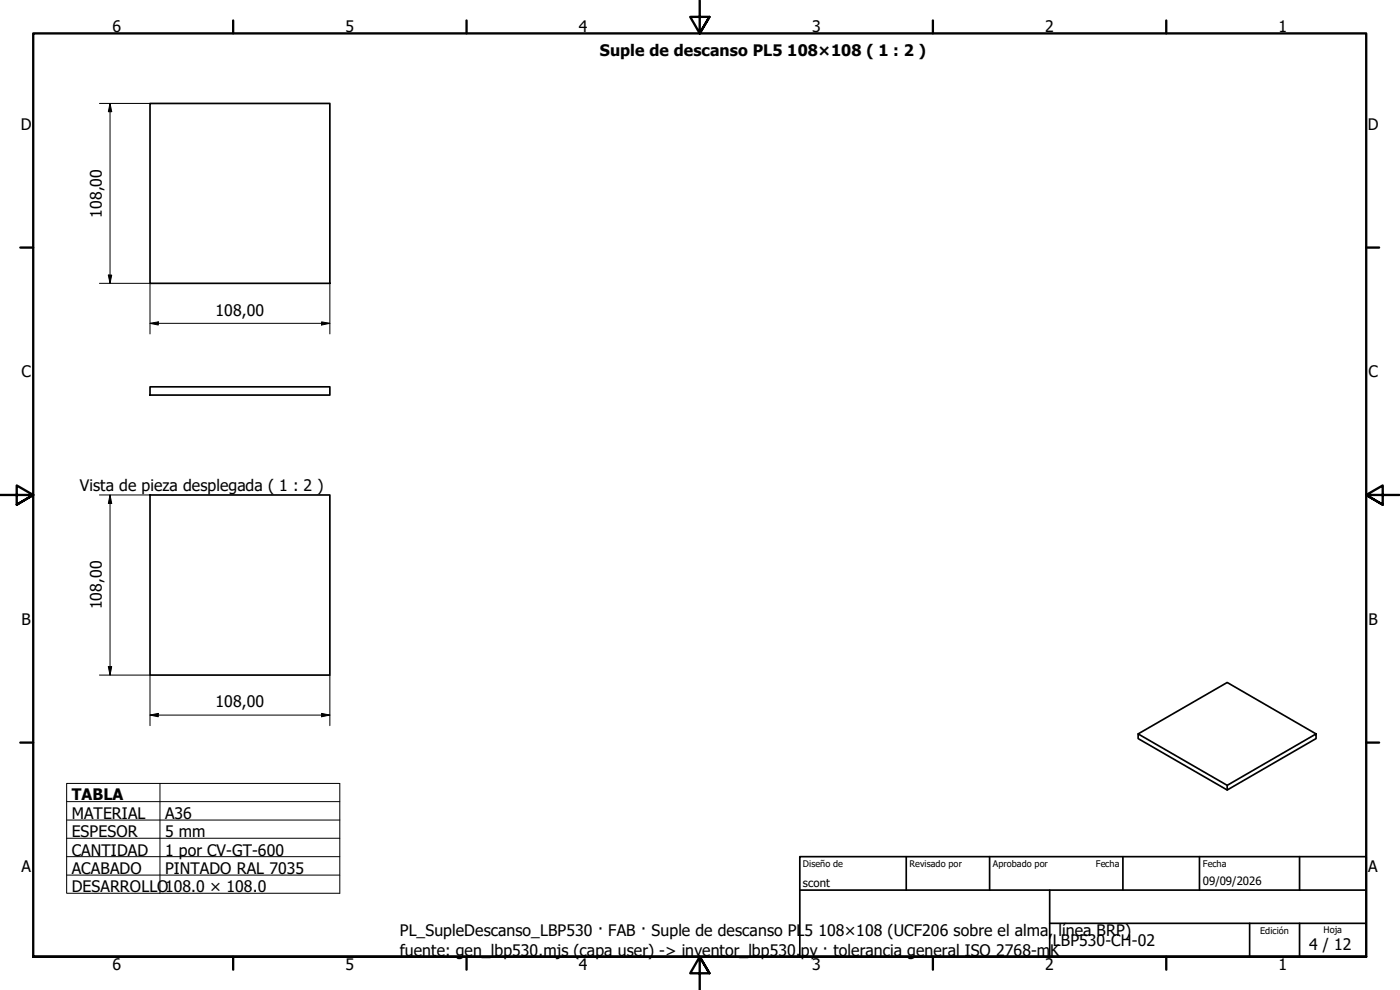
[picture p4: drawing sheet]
<svg xmlns="http://www.w3.org/2000/svg" width="420mm" height="297mm" viewBox="0 0 420 297" stroke-linecap="round" stroke-linejoin="round" font-family="sans-serif">
<!-- layer: Visible (ISO) -->
<path d="M45 31h54v54h-54zM45 116.1h54v2.4h-54zM45 148.5h54v54.1h-54zM341.6 220.2l26.7-15.4 26.7 15.4M368.3 235.6l26.7-15.4v1.4l-26.7 15.4zM368.3 235.6l-26.7-15.4v1.4l26.7 15.4" fill="none" stroke="#000" stroke-width=".51"/>
<!-- layer: Borde (ISO) -->
<g fill="none" stroke="#000" stroke-width=".7">
<path d="M70 6.1v3.9M140 6.1v3.9M210 0v10l-2.9-4.9h5.8l-2.9 4.9 2.9-4.9M280 6.1v3.9M350 6.1v3.9M6.1 74.3h3.9M410 74.3h3.9M0 148.5h10l-5-2.8v5.7l5-2.9-5 2.9M420 148.5h-10l5-2.8v5.7l-5-2.9 5 2.9M6.1 222.8h3.9M410 222.8h3.9M10 287.1v-277.1h400v277.1h-400h400"/>
<path d="M70 287.1v3.8M140 287.1v3.8M212.9 292l-2.9-4.9 2.9 4.9h-5.8l2.9-4.9v9.9M280 287.1v3.8M350 287.1v3.8"/>
</g>
<path d="M240 257h170v30.1h-170zM272 257v10.1M297 257v10.1M337 257v10.1M360 257v10.1M390 257v10.1M240 267.1h170M315 277h95M315 267.1v20M375 277v10.1M390 277v10.1" fill="none" stroke="#000" stroke-width=".51"/>
<path d="M20 235.1h82v32.9h-82zM48 235.1v32.9M20 240.5h82M20 246h82M20 251.5h82M20 257h82M20 262.6h82" fill="none" stroke="#000" stroke-width=".3"/>
<!-- layer: Cota (ISO) -->
<g fill="none" stroke="#000" stroke-width=".3">
<path d="M29.8 31h15.2M33 31l.5 2.5h-1zM33 31v54M29.8 85h15.2v15.2M32.5 82.5h1l-.5 2.5zM45 97l2.5-.4v.9zM45 97h54M96.5 96.6l2.5 .4-2.5 .5zM99 85v15.2M29.8 148.5h15.2M33 148.5l.5 2.6h-1zM33 148.5v54.1"/>
<path d="M29.8 202.6h15.2v15.1M32.5 200h1l-.5 2.6zM45 214.6l2.5-.6v1.1zM45 214.6h54M96.5 214l2.5 .6-2.5 .5zM99 202.6v15.1"/>
</g>
<path d="M33 31l.5 2.5h-1zM32.5 82.5h1l-.5 2.5zM45 97l2.5-.4v.9zM96.5 96.6l2.5 .4-2.5 .5zM33 148.5l.5 2.6h-1zM32.5 200h1l-.5 2.6zM45 214.6l2.5-.6v1.1zM96.5 214l2.5 .6-2.5 .5z" fill="#000"/>
<g font-size="4.8">
<text x="33.7" y="9.6">6</text>
<text x="103.7" y="9.6">5</text>
<text x="173.7" y="9.6">4</text>
<text x="243.7" y="9.6">3</text>
<text x="313.7" y="9.6">2</text>
<text x="383.7" y="9.6">1</text>
<text x="180" y="16.7">Suple de descanso PL5</text>
<text x="236.3" y="16.7">108×108 ( 1 : 2 )</text>
<text x="6.2" y="38.9">D</text>
<text x="410.5" y="38.9">D</text>
<text x="30.6" y="65.3" transform="rotate(-90 30.6 65.3)">108,00</text>
<text x="64.7" y="94.7">108,00</text>
<text x="6.4" y="113.1">C</text>
<text x="410.7" y="113.1">C</text>
<text x="24" y="147.2">Vista de pieza desplegada ( 1 : 2 )</text>
<text x="30.6" y="182.8" transform="rotate(-90 30.6 182.8)">108,00</text>
<text x="6.4" y="187.4">B</text>
<text x="410.7" y="187.4">B</text>
<text x="64.7" y="212.1">108,00</text>
<text x="21.5" y="240.1">TABLA</text>
<text x="21.5" y="245.7">MATERIAL</text>
<text x="49.5" y="245.7">A36</text>
<text x="21.5" y="251.2">ESPESOR</text>
<text x="49.5" y="251.1">5 mm</text>
<text x="21.5" y="256.7">CANTIDAD</text>
<text x="49.5" y="256.7">1 por CV-GT-600</text>
<text x="6.4" y="261.7">A</text>
<text x="21.5" y="262.2">ACABADO</text>
<text x="49.5" y="262.2">PINTADO RAL 7035</text>
<text x="410.7" y="261.7">A</text>
<text x="21.5" y="267.7">DESARROLLO108.0 × 108.0</text>
<text x="120" y="281">PL_SupleDescanso_LBP530 · FAB · Suple de descanso PL</text>
<text x="241.5" y="281">5</text>
<text x="245.6" y="281">108×108 (UCF206 sobre el alma,</text>
<text x="317.7" y="281">línea BRP)</text>
<text x="120" y="286.8">fuente: gen_lbp530.mjs (capa user) -&gt; inventor_lbp530.</text>
<text x="240.3" y="286.8">py · tolerancia general ISO 2768-m</text>
<text x="315.2" y="286.8">K</text>
<text x="316" y="283.8">LBP530-CH-02</text>
<text x="392.9" y="285">4 / 12</text>
<text x="33.7" y="290.9">6</text>
<text x="103.7" y="290.9">5</text>
<text x="173.7" y="290.9">4</text>
<text x="243.7" y="290.9">3</text>
<text x="313.7" y="290.9">2</text>
<text x="383.7" y="290.9">1</text>
</g>
<g font-size="3.4">
<text x="241" y="266">scont</text>
<text x="361" y="265.5">09/09/2026</text>
</g>
<g font-size="2.7">
<text x="241" y="260.2">Diseño de</text>
<text x="273" y="260.1">Revisado por</text>
<text x="298" y="260.1">Aprobado por</text>
<text x="328.9" y="260.1">Fecha</text>
<text x="361" y="260.1">Fecha</text>
<text x="378.2" y="280.3">Edición</text>
<text x="397.2" y="280">Hoja</text>
</g>
</svg>
